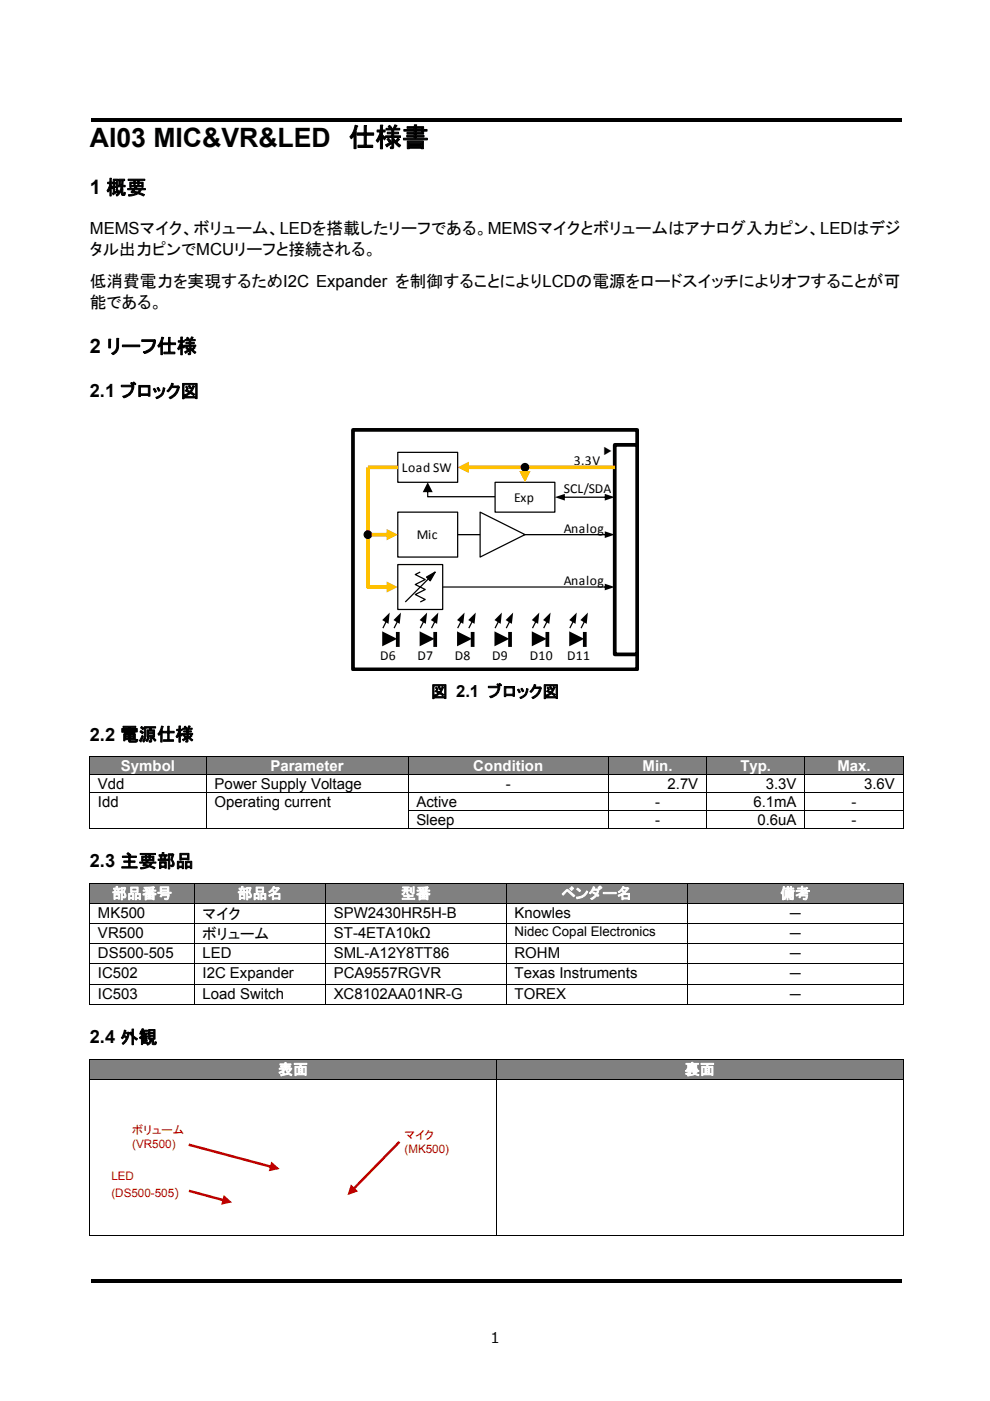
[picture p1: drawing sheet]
<svg xmlns="http://www.w3.org/2000/svg" width="210mm" height="297mm" viewBox="0 0 210 297" stroke-linecap="round" stroke-linejoin="round" font-family="sans-serif">
<path d="M19.4 24.9h172v.8h-172zM19.2 271.2h172v.8h-172z" fill="#000"/>
<g fill="#808080">
<path d="M19.1 160.4h24.6v3.7h-24.6z"/>
<path d="M20.8 160.4h21.2v3.7h-21.2z"/>
<path d="M43.9 160.4h42.6v3.7h-42.6z"/>
<path d="M45.5 160.4h39.3v3.7h-39.3z"/>
<path d="M86.7 160.4h42.3v3.7h-42.3z"/>
<path d="M88.3 160.4h39v3.7h-39z"/>
<path d="M129.2 160.4h20.6v3.7h-20.6z"/>
<path d="M130.8 160.4h17.3v3.7h-17.3z"/>
<path d="M150 160.4h20.6v3.7h-20.6z"/>
<path d="M151.6 160.4h17.4v3.7h-17.4z"/>
<path d="M170.8 160.4h20.7v3.7h-20.7z"/>
<path d="M172.5 160.4h17.3v3.7h-17.3z"/>
</g>
<path d="M19 160.3h.1v.1h-.1zM19 171.7h.1v.2h-.1zM43.7 171.7h.2v.2h-.2zM191.5 160.3h.2v.1h-.2zM191.5 175.6h.2v.1h-.2z" fill="#000"/>
<g fill="none" stroke="#000" stroke-width=".21">
<path d="M19 160.4h172.7M19 164.2h172.7M19 168h172.7M19 175.7h24.7M19 160.4v3.7M19 164.3v3.6M19 168.1v3.6M19 171.9v3.8M43.8 160.4v3.7M43.8 164.3v3.6M43.8 168.1v3.6M43.8 171.9v3.8"/>
<path d="M43.9 175.7h42.6M86.5 171.8h105.2M86.6 160.4v3.7M86.6 164.3v3.6M86.6 168.1v3.6M86.6 171.9v3.8M86.7 175.7h42.3M129.1 160.4v3.7M129.1 164.3v3.6M129.1 168.1v3.6M129.1 171.9v3.8M129.2 175.7h20.6"/>
<path d="M149.9 160.4v3.7M149.9 164.3v3.6M149.9 168.1v3.6M149.9 171.9v3.8M150 175.7h20.6M170.7 160.4v3.7M170.7 164.3v3.6M170.7 168.1v3.6M170.7 171.9v3.8M170.8 175.7h20.7M191.6 160.4v3.7M191.6 164.3v3.6"/>
<path d="M191.6 168.1v3.6M191.6 171.9v3.8"/>
</g>
<g fill="#808080">
<path d="M19.1 187.3h22v4.1h-22z"/>
<path d="M20.8 187.3h18.7v4.1h-18.7z"/>
<path d="M41.2 187.3h27.8v4.1h-27.8z"/>
<path d="M43 187.3h24.3v4.1h-24.3z"/>
<path d="M69.2 187.3h38.2v4.1h-38.2z"/>
<path d="M70.8 187.3h34.8v4.1h-34.8z"/>
<path d="M107.5 187.3h38.1v4.1h-38.1z"/>
<path d="M109.1 187.3h34.9v4.1h-34.9z"/>
<path d="M145.8 187.3h45.7v4.1h-45.7z"/>
<path d="M147.5 187.3h42.3v4.1h-42.3z"/>
</g>
<path d="M19 187.1h.1v.2h-.1zM191.5 187.1h.2v.2h-.2zM191.5 212.9h.2v.2h-.2z" fill="#000"/>
<g fill="none" stroke="#000" stroke-width=".21">
<path d="M19 187.2h172.7M19 191.5h172.7M19 195.8h172.7M19 187.3v4.1M19 191.6v4.1M19 195.9v4.1M41.2 187.3v4.1M41.2 191.6v4.1M41.2 195.9v4.1M69.1 187.3v4.1M69.1 191.6v4.1M69.1 195.9v4.1"/>
<path d="M107.4 187.3v4.1M107.4 191.6v4.1M107.4 195.9v4.1M145.7 187.3v4.1M145.7 191.6v4.1M145.7 195.9v4.1M191.6 187.3v4.1M191.6 191.6v4.1M191.6 195.9v4.1M19 200.1h172.7M19 204.4h172.7M19 208.7h172.7"/>
<path d="M19 213h22.1M19 200.2v4.1M19 204.5v4.1M19 208.8v4.3M41.2 200.2v4.1M41.2 204.5v4.1M41.2 208.8v4.3M41.3 213h27.7M69.1 200.2v4.1M69.1 204.5v4.1M69.1 208.8v4.3M69.2 213h38.1"/>
<path d="M107.4 200.2v4.1M107.4 204.5v4.1M107.4 208.8v4.3M107.5 213h38.1M145.7 200.2v4.1M145.7 204.5v4.1M145.7 208.8v4.3M145.8 213h45.7M191.6 200.2v4.1M191.6 204.5v4.1M191.6 208.8v4.3"/>
</g>
<g fill="#808080">
<path d="M19.1 224.6h86.1v4.1h-86.1z"/>
<path d="M20.8 224.6h82.8v4.1h-82.8z"/>
<path d="M105.4 224.6h86.1v4.1h-86.1z"/>
<path d="M107 224.6h82.8v4.1h-82.8z"/>
</g>
<path d="M19 224.5h.1v.1h-.1zM191.5 224.5h.2v.1h-.2zM191.5 261.9h.2v.1h-.2z" fill="#000"/>
<path d="M19 224.5h172.7M19 228.8h172.7M19 224.6v4.1M19 228.9v33.1M105.3 224.6v4.1M105.3 228.9v33.1M191.6 224.6v4.1M191.6 228.9v33.1M19 261.9h86.2M105.4 261.9h86.1" fill="none" stroke="#000" stroke-width=".21"/>
<path d="M74.9 91.1h60.2v50.8h-60.2z" fill="none" stroke="#000" stroke-width=".79" stroke-linecap="butt"/>
<path d="M130.4 94.3h4.7v44.4h-4.7z" fill="#fff"/>
<path d="M130.4 94.3h4.7v44.4h-4.7z" fill="none" stroke="#000" stroke-width=".79" stroke-linecap="butt"/>
<path d="M84.4 108.6h12.7v9.5h-12.7z" fill="none" stroke="#000" stroke-width=".26"/>
<g fill="#ffc000">
<path d="M99.1 98.7h31.3v.8h-31.3zM97.1 99.1l2.3-1.2v2.4z"/>
<path d="M77.6 99.1h.8v25.4l-.4-.4h4.4v.8h-4.4l-.2-.1-.2-.3zM82 123.3l2.4 1.2-2.4 1.1z"/>
</g>
<g fill="#000">
<path d="M97.1 113.2h31.5v.3h-31.5zM128.3 112.6l2.1 .7-2.1 .8z"/>
<path d="M93.9 124.3h34.7v.3h-34.7zM128.3 123.8l2.1 .7-2.1 .7z"/>
</g>
<g fill="none" stroke="#000" stroke-width=".26">
<path d="M84.4 119.7h9.5v9.5h-9.5z"/>
<circle cx="78" cy="113.4" r=".79"/>
</g>
<circle cx="78" cy="113.4" r=".79" fill="#000"/>
<path d="M78.8 113h3.6v.7h-3.6zM82 112.2l2.4 1.1-2.4 1.3z" fill="#ffc000"/>
<path d="M84.4 95.9h12.7v6.4h-12.7z" fill="none" stroke="#000" stroke-width=".26"/>
<path d="M78 99.1h6.4" fill="none" stroke="#ffc000" stroke-width=".79" stroke-linecap="butt"/>
<path d="M101.8 108.6l9.6 4.7-9.6 4.8z" fill="#fff"/>
<g fill="none" stroke="#000" stroke-width=".26">
<path d="M101.8 108.6l9.6 4.7-9.6 4.8zM105 102.3h12.7v6.3h-12.7zM82.3 131.1l-1.1 2.1M84.6 131.1l-1 2.1M89.1 121.3l-1 .5 2.1 1.1-2.1 1 2.1 1.1-2.1 1 2.1 1.1-1.1 .5M90.2 131.1l-1.1 2.1M90.5 122.3l1.8-1-1.1 1.8zM92.3 121.3l-6.3 6.3M92.6 131.1l-1.1 2.1M98.1 131.1l-1 2.1M100.5 131.1l-1.1 2.1M106.1 131.1l-1.1 2.1"/>
<path d="M108.4 131.1l-1 2.1M114 131.1l-1.1 2.1M116.4 131.1l-1.1 2.1M121.9 131.1l-1 2.1M124.3 131.1l-1 2.1"/>
<circle cx="111.3" cy="99.1" r=".79"/>
</g>
<g fill="#000">
<path d="M81.1 133.9l3.1 1.5-3.1 1.6zM81.1 131.5l1.6-1.6-.3 2.4zM83.5 131.5l1.5-1.6-.2 2.4zM89 133.9l3.2 1.5-3.2 1.6zM89 131.5l1.6-1.6-.3 2.4zM91.4 131.5l1.6-1.6-.3 2.4zM90.5 122.3l1.8-1-1.1 1.8zM96.9 133.9l3.2 1.5-3.2 1.6zM96.9 131.5l1.6-1.6-.2 2.4zM99.3 131.5l1.6-1.6-.3 2.4zM104.9 133.9l3.1 1.5-3.1 1.6zM106.4 129.9l-.2 2.4-1.3-.8z"/>
<path d="M107.3 131.5l1.5-1.6-.2 2.4zM112.8 133.9l3.2 1.5-3.2 1.6zM112.8 131.5l1.6-1.6-.3 2.4zM115.2 131.5l1.6-1.6-.3 2.4zM120.7 133.9l3.2 1.5-3.2 1.6zM120.7 131.5l1.6-1.6-.2 2.4zM123.1 131.5l1.6-1.6-.3 2.4z"/>
<circle cx="111.3" cy="99.1" r=".79"/>
</g>
<path d="M84.4 134v3.2M92.3 134v3.2M100.2 134v3.2M108.2 134v3.2M116.1 134v3.2M124 134v3.2" fill="none" stroke="#000" stroke-width=".79" stroke-linecap="butt"/>
<path d="M110.2 99.9h2.3l-1.1 2.4z" fill="#ffc000"/>
<g fill="#000">
<path d="M90.6 104h.2v1.3l-.1-.1h14.3v.3h-14.3l-.1-.2zM90.7 102.3l1.1 2.1h-2.1z"/>
<path d="M119.5 105.3h9.1v.3h-9.1zM117.7 105.4l2.1-.7v1.4zM128.3 104.7l2.1 .7-2.1 .7z"/>
</g>
<path d="M26.9 237.8h13.3v6.5h-13.3z" fill="#fff"/>
<path d="M40.1 242.4l17.6 4.7-.2 .5-17.5-4.6zM57.5 246.3l1.8 1.5-2.3 .5z" fill="#c00000"/>
<path d="M84.7 238.7h11.7v6.5h-11.7z" fill="#fff"/>
<path d="M84.5 241.9l-9.8 10 .4 .4 9.8-10zM74.4 251.1l-.7 2.3 2.2-.8z" fill="#c00000"/>
<path d="M22.5 247.7h16.7v7.4h-16.7z" fill="#fff"/>
<path d="M40.1 252.2l7.5 2-.1 .5-7.5-2zM47.5 253.4l1.7 1.5-2.3 .5z" fill="#c00000"/>
<text font-size="5.7" x="19" y="31.1">AI03 MIC&amp;VR&amp;LED 仕様書</text>
<g font-size="4.2">
<text x="19" y="41.2">1 概要</text>
<text x="19" y="74.9">2 リーフ仕様</text>
</g>
<g font-size="3.9">
<text x="19" y="84.3">2.1 ブロック図</text>
<text x="19" y="157">2.2 電源仕様</text>
<text x="19" y="183.9">2.3 主要部品</text>
<text x="19" y="221.2">2.4 外観</text>
</g>
<g font-size="3.5">
<text x="19" y="49.5">MEMSマイク、ボリューム、LEDを搭載したリーフである。MEMSマイクとボリュームはアナログ入力ピン、LEDはデジ</text>
<text x="19" y="54.1">タル出力ピンでMCUリーフと接続される。</text>
<text x="19.1" y="60.8">低消費電力を実現するためI2C Expander を制御することによりLCDの電源をロードスイッチによりオフすることが可</text>
<text x="19.1" y="65.4">能である。</text>
<text x="91.4" y="147.9">図 2.1 ブロック図</text>
</g>
<g font-size="3.2">
<text x="20.8" y="167.2">Vdd</text>
<text x="45.5" y="167.2">Power Supply Voltage</text>
<text x="107.3" y="167.2">-</text>
<text x="141.6" y="167.2">2.7V</text>
<text x="162.4" y="167.2">3.3V</text>
<text x="183.3" y="167.2">3.6V</text>
<text x="20.8" y="171">Idd</text>
<text x="45.5" y="171">Operating current</text>
<text x="88.3" y="171">Active</text>
<text x="138.9" y="171">-</text>
<text x="159.8" y="171">6.1mA</text>
<text x="180.6" y="171">-</text>
<text x="88.3" y="174.9">Sleep</text>
<text x="138.9" y="174.9">-</text>
<text x="160.7" y="174.9">0.6uA</text>
<text x="180.6" y="174.9">-</text>
<text x="20.8" y="194.5">MK500</text>
<text x="43" y="194.8">マイク</text>
<text x="70.8" y="194.5">SPW2430HR5H-B</text>
<text x="109.1" y="194.5">Knowles</text>
<text x="167.1" y="194.8">－</text>
<text x="20.8" y="198.8">VR500</text>
<text x="20.8" y="203.1">DS500-505</text>
<text x="43" y="203.1">LED</text>
<text x="43" y="199.1">ボリューム</text>
<text x="70.8" y="203.1">SML-A12Y8TT86</text>
<text x="70.8" y="198.8">ST-4ETA10kΩ</text>
<text x="109.1" y="203.1">ROHM</text>
<text x="167.1" y="199.1">－</text>
<text x="167.1" y="203.4">－</text>
<text x="20.8" y="207.4">IC502</text>
<text x="43" y="207.4">I2C Expander</text>
<text x="70.8" y="207.4">PCA9557RGVR</text>
<text x="109.1" y="207.4">Texas Instruments</text>
<text x="167.1" y="207.7">－</text>
<text x="20.8" y="211.7">IC503</text>
<text x="43" y="211.7">Load Switch</text>
<text x="70.8" y="211.7">XC8102AA01NR-G</text>
<text x="109.1" y="211.7">TOREX</text>
<text x="167.1" y="212">－</text>
<text x="104" y="284.7">1</text>
</g>
<g font-size="3.2" fill="#fff">
<text x="25.7" y="163.4">Symbol</text>
<text x="57.4" y="163.4">Parameter</text>
<text x="100.4" y="163.4">Condition</text>
<text x="136.3" y="163.4">Min.</text>
<text x="157" y="163.4">Typ.</text>
<text x="177.6" y="163.4">Max.</text>
<text x="23.7" y="190.5">部品番号</text>
<text x="50.4" y="190.5">部品名</text>
<text x="85" y="190.5">型番</text>
<text x="119.1" y="190.5">ベンダー名</text>
<text x="165.5" y="190.5">備考</text>
<text x="59" y="227.8">表面</text>
<text x="145.2" y="227.8">裏面</text>
</g>
<g font-size="2.9">
<text x="85.3" y="100.1">Load SW</text>
<text x="121.7" y="98.6">3.3V</text>
<text x="109.1" y="106.3">Exp</text>
<text x="119.6" y="104.5">SCL/SDA</text>
<text x="119.6" y="112.9">Analog</text>
<text x="88.4" y="114.3">Mic</text>
<text x="119.6" y="123.9">Analog</text>
<text x="80.6" y="139.9">D6</text>
<text x="88.5" y="139.9">D7</text>
<text x="96.5" y="139.9">D8</text>
<text x="104.4" y="139.9">D9</text>
<text x="112.4" y="139.9">D10</text>
<text x="120.3" y="139.9">D11</text>
</g>
<text font-size="2.8" x="109.1" y="198.5">Nidec Copal Electronics</text>
<g font-size="2.5" fill="#c00000">
<text x="28" y="240.5">ボリューム</text>
<text x="28" y="243.5">(VR500)</text>
<text x="85.8" y="241.4">マイク</text>
<text x="85.8" y="244.4">(MK500)</text>
<text x="23.6" y="250.2">LED</text>
<text x="23.6" y="253.9">(DS500-505)</text>
</g>
<text font-size="2.1" x="129.6" y="96.8" transform="rotate(-90 129.6 96.8)">▼</text>
</svg>
